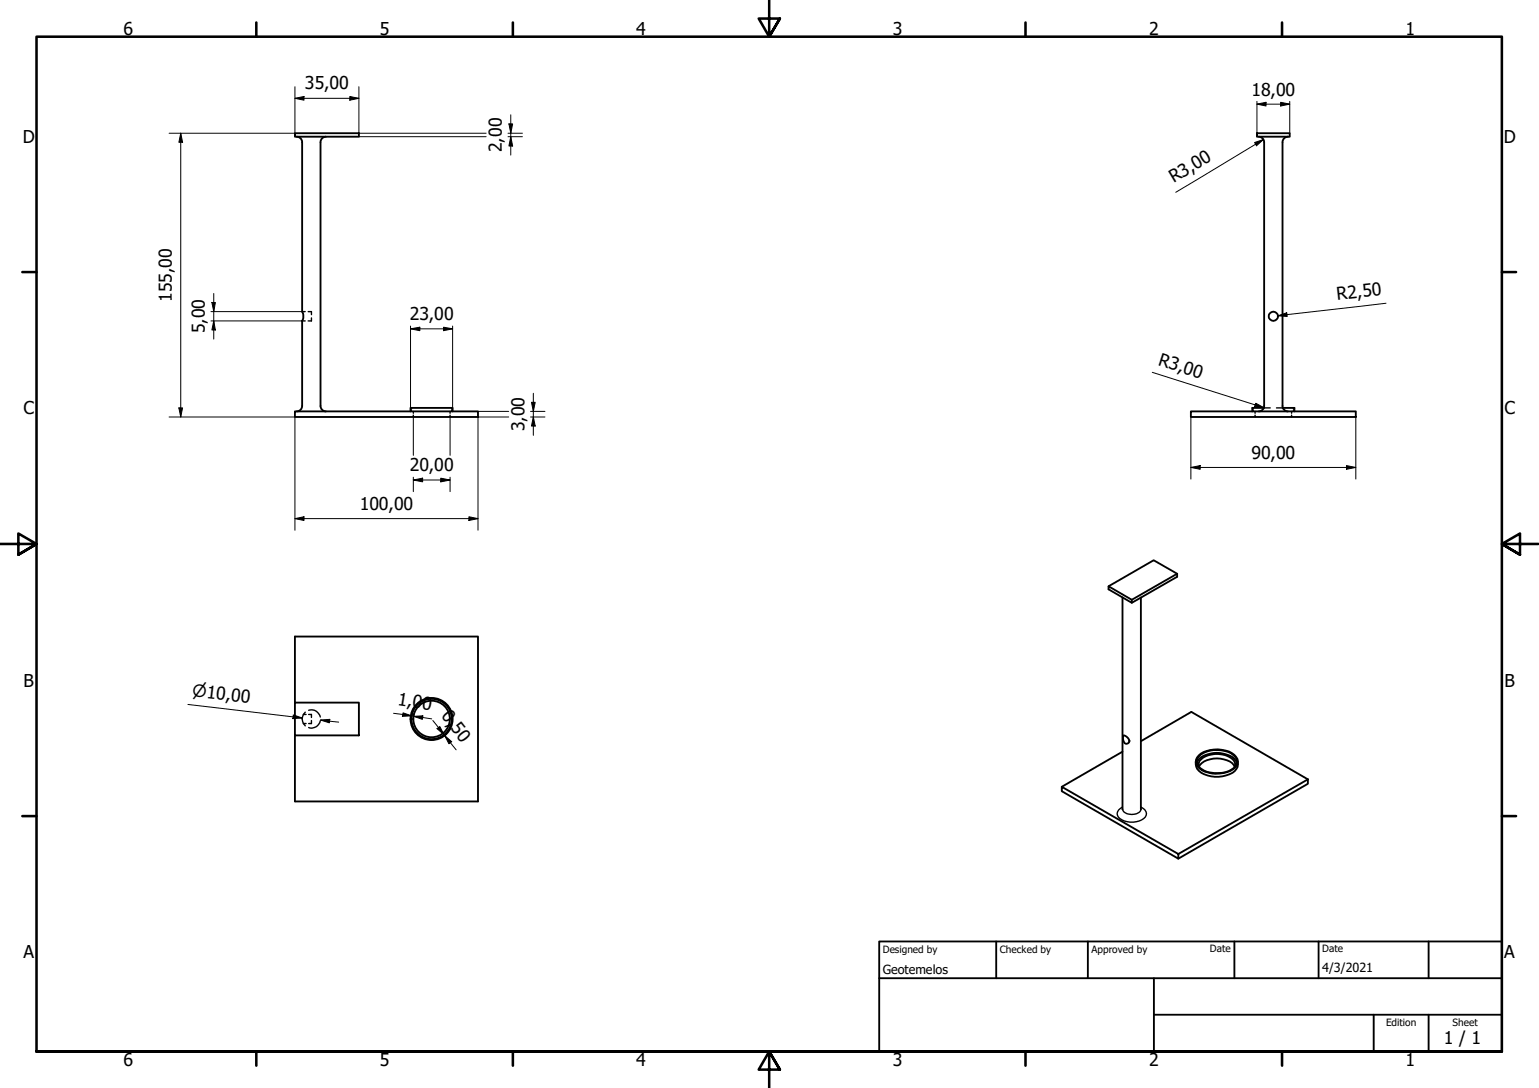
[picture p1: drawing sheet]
<svg xmlns="http://www.w3.org/2000/svg" width="420mm" height="297mm" viewBox="0 0 420 297" stroke-linecap="round" stroke-linejoin="round" font-family="sans-serif">
<!-- layer: Hidden (ISO) -->
<g fill="none" stroke="#000" stroke-width=".38">
<path d="M82.5 87.6h.8M82.5 85.1h.8M84.1 85.1h.9v.8M85 86.8v.8h-.9M112.3 111.4v.3M112.3 112v.3M112.8 112.3v.5M112.8 113.3v.5M122.9 112.3v.5M122.9 113.3v.5M123.3 111.4v.3M123.3 112v.3"/>
<path d="M342.1 111.4v.3M342.1 112v.3M342.6 112.3v.5M342.6 113.3v.5M345.1 111.4h1.7M348.5 111.4h1.7M352.6 112.3v.5M352.6 113.3v.5M353.1 111.4v.3M353.1 112v.3M82.8 197.5h.8M82.8 195.1h.8"/>
<path d="M83.3 194.4a2.54 2.54 0 0 0 0 3.8M84.3 193.9a2.42 2.42 0 0 1 3.1 1.9M84.3 195.1h.7v.8M85 196.7v.8h-.7M87.4 196.8a2.37 2.37 0 0 1-3.1 1.8"/>
</g>
<!-- layer: Visible (ISO) -->
<g fill="none" stroke="#000" stroke-width=".51">
<path d="M80.5 36.4h17.5v.9h-17.5zM81 37.3a1.49 1.49 0 0 1 1.5 1.5v46.3a2.57 2.57 0 0 1 0 2.5v23.3a1.49 1.49 0 0 1-1.5 1.4M89 37.3a1.49 1.49 0 0 0-1.5 1.5v72a1.49 1.49 0 0 0 1.5 1.5M343.2 36.4h8.9v.9h-8.9zM343.6 37.3a1.49 1.49 0 0 1 1.5 1.5v72a1.49 1.49 0 0 1-1.5 1.5M351.6 37.3a1.49 1.49 0 0 0-1.5 1.5v72a1.49 1.49 0 0 0 1.5 1.5M80.5 112.3h50v1.5h-50zM112.1 112.3v-.9h11.5v.9M325.1 112.3h45v1.5h-45zM345.1 111.4h-3.2v.9M350.2 111.4h3.2v.9M321.4 156.6l-12.4 7.2"/>
<path d="M302.6 160.1l12.4-7.1 6.4 3.6v.9l-12.4 7.1-6.4-3.7v-.8l6.4 3.7v.8M306.5 163.1v57.9M311.5 163.1v57.9M80.5 191.8v-18h50v45h-50v-18M80.5 191.8h17.5v9h-17.5zM306.5 205.2l-16.6 9.6M306.7 200.8a1.75 1.75 0 0 1 1.5 1.9l-.6 .4a1.44 1.44 0 0 1-1-2zM311.5 202.4l13.7-8 31.9 18.4M326.5 207.9a3.1 3.1 0 0 0 2.2 3.5 8.5 8.5 0 0 0 8.4-.9 2.59 2.59 0 0 0 .8-2.6M326.8 208.3a4.1 4.1 0 0 1 3.5-2.5 7.8 7.8 0 0 1 6.8 1.4l.6 1.1M327.2 206.3a8.3 8.3 0 0 1 9.7-.3 2.3 2.3 0 0 1-.3 4 8.5 8.5 0 0 1-9.1-.2 2.17 2.17 0 0 1-.3-3.5zM327.3 206.6a7.6 7.6 0 0 1 9.4-.4 2.21 2.21 0 0 1-.4 3.8 8.2 8.2 0 0 1-8.9-.5 2.07 2.07 0 0 1-.1-2.9z"/>
<path d="M327.3 209.4a2.3 2.3 0 0 1 1.8-2.9 6.9 6.9 0 0 1 7.8 1.3l.3 .5-.1 1.1M327.3 209.3a5.8 5.8 0 0 1 6.8-2 4 4 0 0 1 3 2M357.1 212.8l-35.4 20.4-31.8-18.4v1.2l31.8 18.4v-1.2M357.1 212.8v1.2l-35.4 20.4"/>
<circle cx="347.6" cy="86.3" r="1.24"/>
<circle cx="117.8" cy="196.3" r="5.5"/>
<circle cx="117.8" cy="196.3" r="5.7"/>
<circle cx="117.8" cy="196.3" r="5"/>
</g>
<!-- layer: Visible Narrow (ISO) -->
<path d="M306.5 220.3a1.79 1.79 0 0 0-1.4 1.4 1.79 1.79 0 0 0 .6 1.7 5.6 5.6 0 0 0 7-.3 1.82 1.82 0 0 0-1.2-2.8M306.5 220.9a2.91 2.91 0 0 0 4.3 1l.3-.2 .4-.8" fill="none" stroke="#000" stroke-width=".38"/>
<!-- layer: Border (ISO) -->
<g fill="none" stroke="#000" stroke-width=".7">
<path d="M70 6.1v3.9M140 6.1v3.9M210 0v10l-2.9-4.9h5.8l-2.9 4.9 2.9-4.9M280 6.1v3.9M350 6.1v3.9M6.1 74.3h3.9M410 74.3h3.9M0 148.5h10l-5-2.8v5.7l5-2.9-5 2.9M420 148.5h-10l5-2.8v5.7l-5-2.9 5 2.9M6.1 222.8h3.9M410 222.8h3.9M10 287.1v-277.1h400v277.1h-400h400"/>
<path d="M70 287.1v3.8M140 287.1v3.8M212.9 292l-2.9-4.9 2.9 4.9h-5.8l2.9-4.9v9.9M280 287.1v3.8M350 287.1v3.8"/>
</g>
<!-- layer: Title (ISO) -->
<path d="M240 257h170v30.1h-170zM272 257v10.1M297 257v10.1M337 257v10.1M360 257v10.1M390 257v10.1M240 267.1h170M315 277h95M315 267.1v20M375 277v10.1M390 277v10.1" fill="none" stroke="#000" stroke-width=".51"/>
<!-- layer: Dimension (ISO) -->
<g fill="none" stroke="#000" stroke-width=".27">
<path d="M49.3 36.4l.5 2.4h-1zM49.3 36.4v77.4M80.5 26.8l2.5-.5v1.1zM80.5 23.7v12.7h-34.3M80.5 26.8h17.5M95.5 26.3l2.5 .5-2.5 .6zM98 23.7v12.7h34.7M98 37.3h34.7M138.7 36.4h3.9M138.7 37.3h3.9M138.9 33.8h1.1l-.6 2.6zM139.4 37.3l.6 2.6h-1.1z"/>
<path d="M139.4 31.4v10.9M342.5 38.9l2.4-.8-1.9 1.7zM343.2 28.4l2.4-.5v1zM343.2 28.4h8.9M343.2 27.7v8.7M344.9 38.1l-23.9 14.4M349.6 27.9l2.5 .5-2.5 .5zM352.1 27.7v8.7M57.6 85.1h24.9M57.6 87.6h24.9M57.8 82.6h1l-.4 2.5zM58.4 87.6l.4 2.5h-1z"/>
<path d="M58.4 80.1v12.5M112.1 89.8l2.5-.5v1zM112.1 89.8h11.5M112.1 89v22.4M121.1 89.3l2.5 .5-2.5 .5zM123.6 89v22.4M348.9 86.2l2.4-.8 .1 1zM378.4 82.8l-29.5 3.4M46.2 113.8h34.3v31M48.8 111.4h1l-.5 2.4zM112.8 113.8v10.5M122.9 113.8v10.5"/>
<path d="M130.5 112.3h8.4M138.9 113.8h-8.4v31M144.8 113.8h4M144.8 112.3h4M145.1 109.8h1l-.5 2.5zM145.6 113.8l.5 2.5h-1zM145.6 107.4v11.5M314.6 101.6l30.5 9.7M325.1 113.8v17M342.8 110.1l2.3 1.2-2.6-.3zM370.1 113.8v17M112.8 131l2.6-.5v1.1z"/>
<path d="M112.8 131h10.1M112.8 130.3v3.9M120.3 130.5l2.6 .5-2.6 .6zM122.9 130.3v3.9M325.1 127.6l2.6-.5v1zM325.1 127.6h45M367.6 127.1l2.5 .5-2.5 .5zM80.5 141.6l2.5-.5v1zM80.5 141.6h50M128 141.1l2.5 .5-2.5 .5zM51.3 192.3l31.2 3.7-2.5-.3M80.1 195.2l2.4 .8-2.6 .2z"/>
<path d="M87.5 196.6l2.5-.2-.1 .9zM87.5 196.6l5 .6M107.4 194.7l5 .7M110 194.6l2.4 .8-2.5 .2zM112.5 194.7l-.1 .7 .5 .2 .1-.8M112.9 195.6l2.5-.2-.1 1zM112.9 195.6l5 .7M118.2 196.7l3 3.9M119.3 198.9l.8-.5 1.1 2.2zM121.4 200.8l1.9 1.7-.7 .6zM121.4 200.8l3.1 3.9M121.9 200.1l-.7 .5 .2 .2 .6-.5"/>
</g>
<g fill="#000">
<path d="M49.3 36.4l.5 2.4h-1z" fill-rule="evenodd"/>
<path d="M80.5 26.8l2.5-.5v1.1z" fill-rule="evenodd"/>
<path d="M95.5 26.3l2.5 .5-2.5 .6z" fill-rule="evenodd"/>
<path d="M138.9 33.8h1.1l-.6 2.6z" fill-rule="evenodd"/>
<path d="M139.4 37.3l.6 2.6h-1.1z" fill-rule="evenodd"/>
<path d="M342.5 38.9l2.4-.8-1.9 1.7z" fill-rule="evenodd"/>
<path d="M343.2 28.4l2.4-.5v1z" fill-rule="evenodd"/>
<path d="M349.6 27.9l2.5 .5-2.5 .5z" fill-rule="evenodd"/>
<path d="M57.8 82.6h1l-.4 2.5z" fill-rule="evenodd"/>
<path d="M58.4 87.6l.4 2.5h-1z" fill-rule="evenodd"/>
<path d="M112.1 89.8l2.5-.5v1z" fill-rule="evenodd"/>
<path d="M121.1 89.3l2.5 .5-2.5 .5z" fill-rule="evenodd"/>
<path d="M348.9 86.2l2.4-.8 .1 1z" fill-rule="evenodd"/>
<path d="M48.8 111.4h1l-.5 2.4z" fill-rule="evenodd"/>
<path d="M145.1 109.8h1l-.5 2.5z" fill-rule="evenodd"/>
<path d="M145.6 113.8l.5 2.5h-1z" fill-rule="evenodd"/>
<path d="M342.8 110.1l2.3 1.2-2.6-.3z" fill-rule="evenodd"/>
<path d="M112.8 131l2.6-.5v1.1z" fill-rule="evenodd"/>
<path d="M120.3 130.5l2.6 .5-2.6 .6z" fill-rule="evenodd"/>
<path d="M325.1 127.6l2.6-.5v1z" fill-rule="evenodd"/>
<path d="M367.6 127.1l2.5 .5-2.5 .5z" fill-rule="evenodd"/>
<path d="M80.5 141.6l2.5-.5v1z" fill-rule="evenodd"/>
<path d="M128 141.1l2.5 .5-2.5 .5z" fill-rule="evenodd"/>
<path d="M80.1 195.2l2.4 .8-2.6 .2z" fill-rule="evenodd"/>
<path d="M87.5 196.6l2.5-.2-.1 .9z" fill-rule="evenodd"/>
<path d="M110 194.6l2.4 .8-2.5 .2z" fill-rule="evenodd"/>
<path d="M112.9 195.6l2.5-.2-.1 1z" fill-rule="evenodd"/>
<path d="M119.3 198.9l.8-.5 1.1 2.2z" fill-rule="evenodd"/>
<path d="M121.4 200.8l1.9 1.7-.7 .6z" fill-rule="evenodd"/>
</g>
<g font-size="4.8">
<text x="33.7" y="9.6">6</text>
<text x="103.7" y="9.6">5</text>
<text x="173.7" y="9.6">4</text>
<text x="243.7" y="9.6">3</text>
<text x="313.7" y="9.6">2</text>
<text x="383.7" y="9.6">1</text>
<text x="83.2" y="24.4">35,00</text>
<text x="341.6" y="26.1">18,00</text>
<text x="6.2" y="38.9">D</text>
<text x="137" y="41.5" transform="rotate(-90 137 41.5)">2,00</text>
<text x="410.5" y="38.9">D</text>
<text x="320.4" y="50.1" transform="rotate(-31 320.4 50.1)">R3,00</text>
<text x="46.9" y="82.4" transform="rotate(-90 46.9 82.4)">155,00</text>
<text x="365.1" y="81.9" transform="rotate(-7 365.1 81.9)">R2,50</text>
<text x="111.9" y="87.4">23,00</text>
<text x="55.9" y="91" transform="rotate(-90 55.9 91)">5,00</text>
<text x="316" y="99.6" transform="rotate(18 316 99.6)">R3,00</text>
<text x="6.4" y="113.1">C</text>
<text x="410.7" y="113.1">C</text>
<text x="143.2" y="117.8" transform="rotate(-90 143.2 117.8)">3,00</text>
<text x="341.6" y="125.2">90,00</text>
<text x="111.9" y="128.6">20,00</text>
<text x="98.2" y="139.2">100,00</text>
<text x="6.4" y="187.4">B</text>
<text x="410.7" y="187.4">B</text>
<text x="108.4" y="192.5" transform="rotate(9 108.4 192.5)">1,00</text>
<text x="120.3" y="195.6" transform="rotate(52 120.3 195.6)">0,50</text>
<text x="6.4" y="261.7">A</text>
<text x="410.7" y="261.7">A</text>
<text x="394.2" y="285">1 / 1</text>
<text x="33.7" y="290.9">6</text>
<text x="103.7" y="290.9">5</text>
<text x="173.7" y="290.9">4</text>
<text x="243.7" y="290.9">3</text>
<text x="313.7" y="290.9">2</text>
<text x="383.7" y="290.9">1</text>
</g>
<text font-size="4.6" x="52.4" y="190" transform="rotate(7 52.4 190)">⌀10,00</text>
<g font-size="3.4">
<text x="241" y="266">Geotemelos</text>
<text x="361" y="265.5">4/3/2021</text>
</g>
<g font-size="2.7">
<text x="241" y="260.1">Designed by</text>
<text x="273" y="260.1">Checked by</text>
<text x="298" y="260.1">Approved by</text>
<text x="330.3" y="260">Date</text>
<text x="361" y="260">Date</text>
<text x="378.4" y="280.1">Edition</text>
<text x="396.6" y="280.1">Sheet</text>
</g>
</svg>
